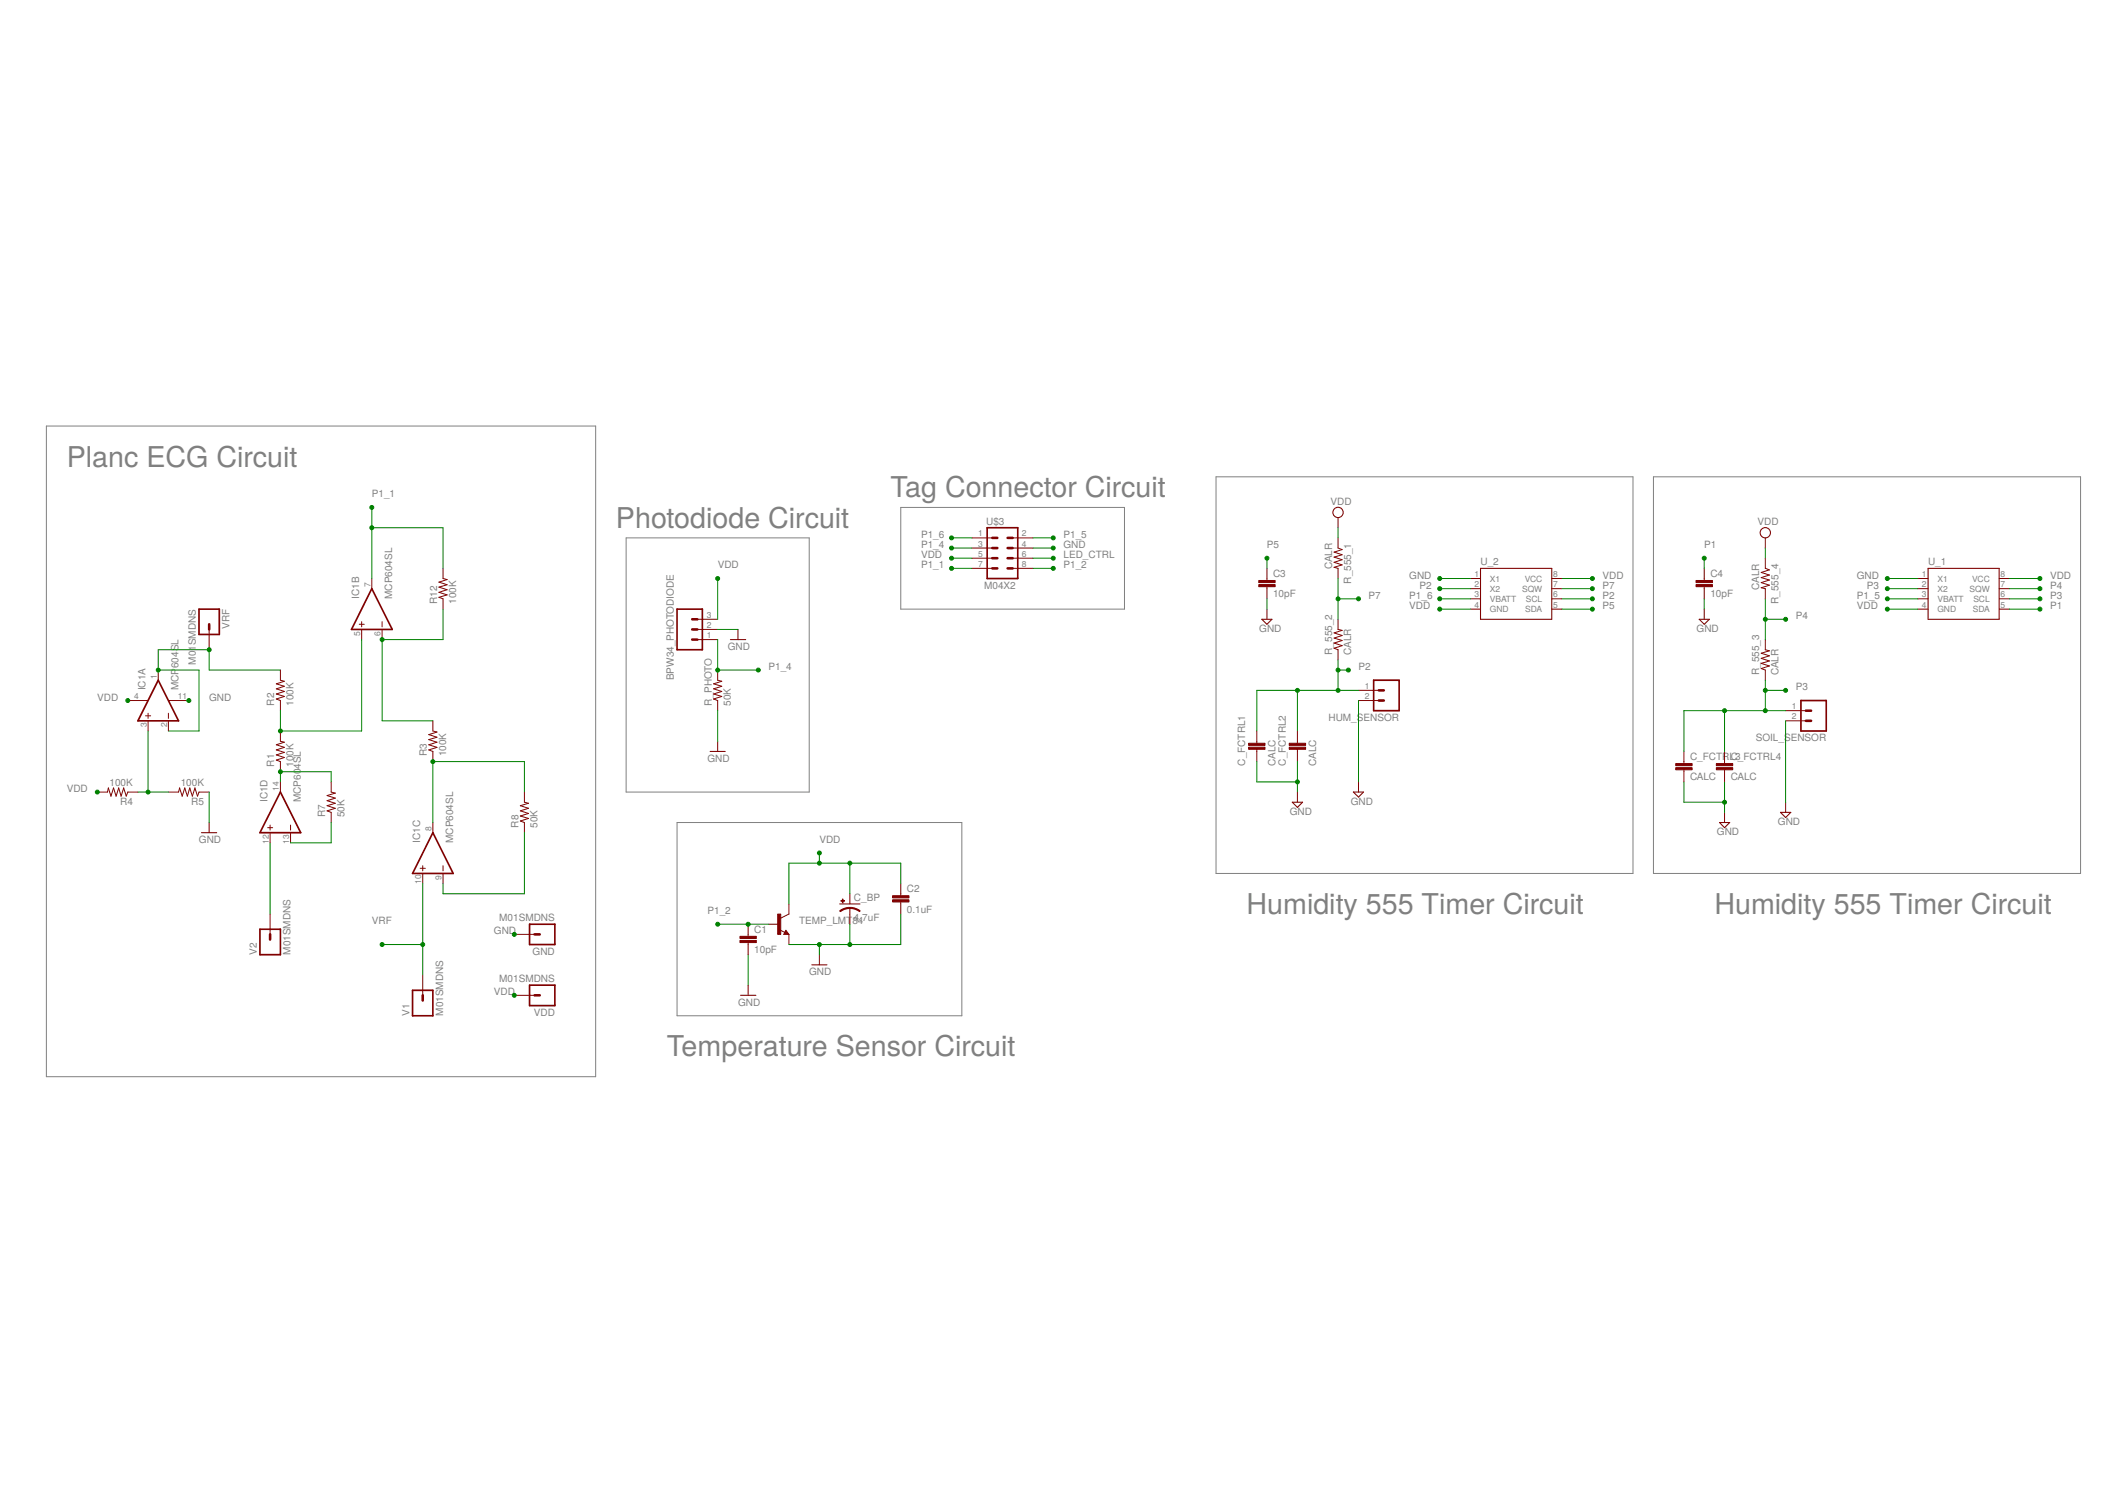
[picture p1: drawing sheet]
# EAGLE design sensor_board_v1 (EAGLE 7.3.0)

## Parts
BPW34_PHOTODIODE  PDI  M03PTH  [1X03]
C1  10pF  CAP0805  [0805]
C2  0.1uF  CAP0805  [0805]
C3  10pF  CAP0805  [0805]
C4  10pF  CAP0805  [0805]
C_BP  4.7uF  10UF-TANT  [EIA3216]
C_FCTRL1  CALC  CAP0805  [0805]
C_FCTRL2  CALC  CAP0805  [0805]
C_FCTRL3  CALC  CAP0805  [0805]
C_FCTRL4  CALC  CAP0805  [0805]
GND  M01SMDNS  [1X01NS]
HUM_SENSOR  M02LOCK  [1X02_LOCK]
IC1  MCP604SL  [SO14]
R1  100K  RESISTOR  [0805]
R2  100K  RESISTOR  [0805]
R3  100K  RESISTOR  [0805]
R4  100K  RESISTOR  [0805]
R5  100K  RESISTOR  [0805]
R7  50K  RESISTOR  [0805]
R8  50K  RESISTOR  [0805]
R12  100K  RESISTOR  [0805]
R_555_1  CALR  RESISTOR  [0805]
R_555_2  CALR  RESISTOR  [0805]
R_555_3  CALR  RESISTOR  [0805]
R_555_4  CALR  RESISTOR  [0805]
R_PHOTO  50K  RESISTOR  [0805]
SOIL_SENSOR  M02LOCK  [1X02_LOCK]
TEMP_LMT84  TRANSISTOR_NPNTO92  [TO-92]
U$3  M04X2  [2X4]
U_1  DS1307SO8  [SO08]
U_2  DS1307SO8  [SO08]
V1  M01SMDNS  [1X01NS]
V2  M01SMDNS  [1X01NS]
VDD  M01SMDNS  [1X01NS]
VRF  M01SMDNS  [1X01NS]

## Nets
GND: BPW34_PHOTODIODE.2 C1.2 C2.2 C3.2 C4.2 C_BP.C(-) C_FCTRL1.2 C_FCTRL2.2 C_FCTRL3.2 C_FCTRL4.2 GND.1 HUM_SENSOR.2 IC1.11(P:V-) R5.1 R_PHOTO.1 SOIL_SENSOR.2 TEMP_LMT84.1(E) U$3.4 U_1.1(X1) U_2.1(X1)
LED_CTRL: U$3.6
N$1: IC1.9(C:-IN) R8.1
N$2: IC1.3(A:+IN) R4.1 R5.2
N$3: IC1.13(D:-IN) R7.1
N$4: IC1.12(D:+IN) V2.1
N$7: IC1.5(B:+IN) R1.2 R2.1
N$93: IC1.8(C:OUT) R3.1 R8.2
N$96: IC1.14(D:OUT) R1.1 R7.2
N$100: IC1.6(B:-IN) R3.2 R12.1
P1: C4.1 U_1.5(SDA)
P1_1: IC1.7(B:OUT) R12.2 U$3.7
P1_2: C1.1 TEMP_LMT84.2(B) U$3.8
P1_4: BPW34_PHOTODIODE.1 R_PHOTO.2 U$3.3
P1_5: U$3.2 U_1.3(VBATT)
P1_6: U$3.1 U_2.3(VBATT)
P2: C_FCTRL1.1 C_FCTRL2.1 HUM_SENSOR.1 R_555_2.1 U_2.2(X2) U_2.6(SCL)
P3: C_FCTRL3.1 C_FCTRL4.1 R_555_3.1 SOIL_SENSOR.1 U_1.2(X2) U_1.6(SCL)
P4: R_555_3.2 R_555_4.2 U_1.7(SQW)
P5: C3.1 U_2.5(SDA)
P7: R_555_1.2 R_555_2.2 U_2.7(SQW)
VDD: BPW34_PHOTODIODE.3 C2.1 C_BP.A(+) IC1.4(P:V+) R4.2 R_555_1.1 R_555_4.1 TEMP_LMT84.3(C) U$3.5 U_1.4(GND) U_1.8(VCC) U_2.4(GND) U_2.8(VCC) VDD.1
VRF: IC1.1(A:OUT) IC1.2(A:-IN) IC1.10(C:+IN) R2.2 V1.1 VRF.1

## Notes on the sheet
- Planc ECG Circuit
- Tag Connector Circuit
- Photodiode Circuit
- Humidity 555 Timer Circuit | Humidity 555 Timer Circuit
- Temperature Sensor Circuit

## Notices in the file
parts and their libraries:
SparkFun-Connectors: Licensing: CC v3.0 Share-Alike You are welcome to use this library for commercial purposes.
SparkFun-Aesthetics: Licensing: Creative Commons ShareAlike 4.0 International - https://creativecommons.org/licenses/by-sa/4.0
